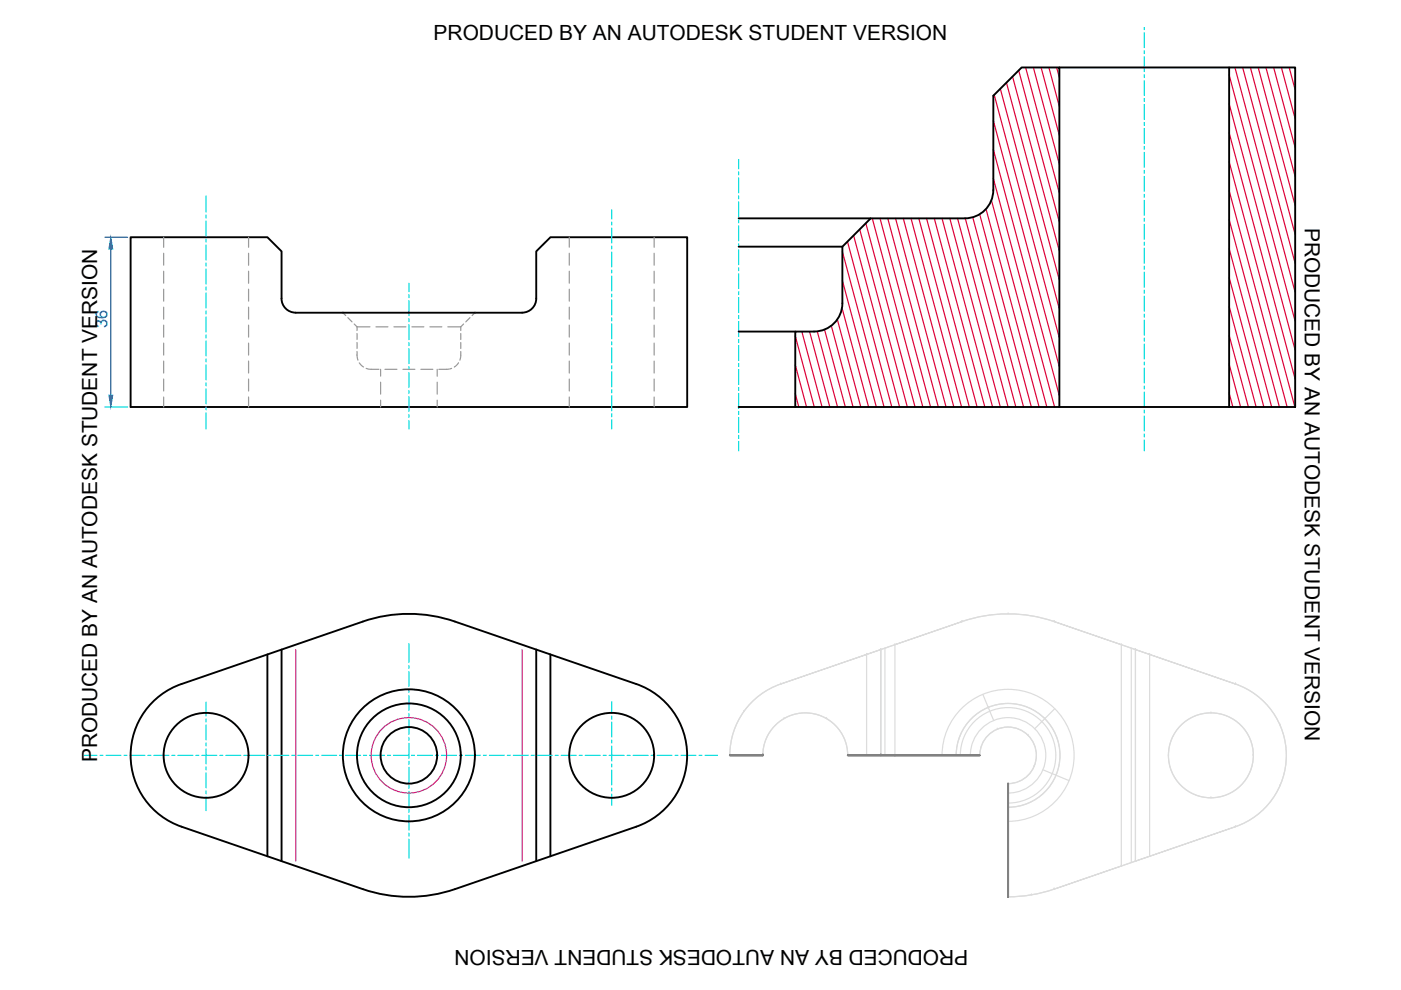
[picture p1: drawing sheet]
<svg xmlns="http://www.w3.org/2000/svg" width="297mm" height="210mm" viewBox="0 0 297 210" stroke-linecap="round" stroke-linejoin="round" font-family="sans-serif">
<!-- layer: result -->
<g fill="none" stroke="#000" stroke-width=".4">
<path d="M224.6 14.3h36M260.6 14.3h14v72h-14zM27.7 50.3h29l3 3v10a3 3 0 0 0 3 3h48a3 3 0 0 0 3-3v-10l3-3h29v36h-118zM156.6 46.3h28M156.6 52.3h22M156.6 70.3h12M172.6 70.3a6 6 0 0 0 6-6v-12l6-6h20a6 6 0 0 0 6-6v-20l6-6h8v72h-56v-16h4M156.6 86.3h12M224.6 86.3h36M56.7 138.8v42.8M59.7 137.7v44.9M113.7 137.7v44.9"/>
<path d="M116.7 138.8v42.8M32.5 148.7a15.8 15.8 0 0 1 6-3.7l38.4-13.2a30 30 0 0 1 19.6 0l38.4 13.2a16 16 0 0 1 10.8 15.1 16 16 0 0 1-10.8 15.2l-38.4 13.2a30 30 0 0 1-19.6 0l-38.4-13.2a16 16 0 0 1-6-26.6z"/>
<circle cx="43.7" cy="160.1" r="9"/>
<circle cx="86.7" cy="160.1" r="14"/>
<circle cx="86.7" cy="160.1" r="11"/>
<circle cx="86.7" cy="160.1" r="6"/>
<circle cx="129.7" cy="160.1" r="9"/>
</g>
<!-- layer: hidden -->
<g fill="none" stroke="#989898" stroke-width=".25">
<path d="M34.7 50.3v2.1M34.7 53.7v2.5M34.7 57.5v2.5M52.7 50.3v2.1M52.7 53.7v2.5M52.7 57.5v2.5M120.7 50.3v2.1M120.7 53.7v2.5M120.7 57.5v2.5M138.7 50.3v2.1M138.7 53.7v2.5M138.7 57.5v2.5"/>
<path d="M34.7 61.3v2.6M34.7 65.1v2.6M34.7 68.9v2.6M34.7 72.7v2.6M34.7 76.6v2.5M52.7 61.3v2.6M52.7 65.1v2.6M52.7 68.9v2.6M52.7 72.7v2.6M52.7 76.6v2.5M72.7 66.3l.6 .6M73.8 67.3l.8 .9"/>
<path d="M75.1 68.7l.6 .6M75.7 74.5l.2 1.9M75.7 69.3v.8M75.7 70.7v1.3M75.7 72.6v1.3M75.7 69.3h2.7M76.2 76.9l.9 .9M77.6 78.1l.8 .2h1.9M79.7 69.3h2.6M80.7 78.3v1.5M81.6 78.3h2.6M83.5 69.3h2.6"/>
<path d="M85.4 78.3h2.6M87.3 69.3h2.6M89.2 78.3h2.6M91.1 69.3h2.6M92.7 78.3v1.5M95 69.3h2.7M95.8 78.1l-.8 .2h-2M97.2 76.9l-.9 .9M97.7 74.5l-.2 1.9M97.7 69.3v.8M97.7 70.7v1.3M97.7 72.6v1.3"/>
<path d="M98.3 68.7l-.6 .6M99.6 67.3l-.9 .9M100.7 66.3l-.6 .6M120.7 61.3v2.6M120.7 65.1v2.6M120.7 68.9v2.6M120.7 72.7v2.6M120.7 76.6v2.5M138.7 61.3v2.6M138.7 65.1v2.6M138.7 68.9v2.6M138.7 72.7v2.6"/>
<path d="M138.7 76.6v2.5M34.7 80.4v2.5M34.7 84.2v2.1M52.7 80.4v2.5M52.7 84.2v2.1M80.7 81v2.6M80.7 84.8v1.5M92.7 81v2.6M92.7 84.8v1.5M120.7 80.4v2.5M120.7 84.2v2.1M138.7 80.4v2.5"/>
<path d="M138.7 84.2v2.1"/>
</g>
<!-- layer: axis -->
<g fill="none" stroke="#0dd" stroke-width=".25">
<path d="M242.6 5.8v.5M242.6 6.9v3.2M242.6 10.7v.7M242.6 12v3.2M242.6 15.8v.6M242.6 17.1v3.2M156.6 33.8v2M156.6 36.4v.7M156.6 37.7v3.2M242.6 20.9v.6M242.6 22.2v3.1M242.6 26v.6"/>
<path d="M242.6 27.2v3.2M242.6 31v.7M242.6 32.3v3.2M242.6 36.1v.7M242.6 37.4v3.2M43.7 41.6v3.4M43.7 45.6v.6M43.7 46.9v3.2M43.7 50.7v.6M43.7 52v3.1M43.7 55.8v.6M43.7 57v3.2"/>
<path d="M129.7 44.5v1.9M129.7 47.1v.6M129.7 48.4v3.1M129.7 52.2v.6M129.7 53.4v3.2M129.7 57.2v.7M129.7 58.5v3.2M156.6 41.5v.6M156.6 42.8v3.2M156.6 46.6v.6M156.6 47.9v3.1M156.6 51.7v.6"/>
<path d="M156.6 52.9v3.2M156.6 56.8v.6M156.6 58v3.2M242.6 41.2v.6M242.6 42.5v3.2M242.6 46.3v.6M242.6 47.6v3.1M242.6 51.4v.6M242.6 52.6v3.2M242.6 56.4v.7M242.6 57.7v3.2M43.7 60.9v.6"/>
<path d="M43.7 62.1v3.2M43.7 65.9v.7M43.7 67.2v3.2M43.7 71v.6M43.7 72.3v3.2M43.7 76.1v.6M43.7 77.4v3.1M86.7 60.1v1.7M86.7 62.5v.6M86.7 63.8v3.1M86.7 67.6v.6M86.7 68.8v3.2"/>
<path d="M86.7 72.6v.7M86.7 73.9v3.2M86.7 77.7v.7M86.7 79v3.2M129.7 62.3v.7M129.7 63.6v3.2M129.7 67.4v.6M129.7 68.7v3.1M129.7 72.5v.6M129.7 73.8v3.1M129.7 77.6v.6M129.7 78.8v3.2"/>
<path d="M156.6 61.8v.7M156.6 63.1v3.2M156.6 66.9v.6M156.6 68.2v3.2M156.6 72v.6M156.6 73.3v3.1M156.6 77.1v.6M156.6 78.3v3.2M242.6 61.5v.7M242.6 62.8v3.2M242.6 66.6v.6M242.6 67.9v3.2"/>
<path d="M242.6 71.7v.6M242.6 73v3.1M242.6 76.8v.6M242.6 78v3.2M43.7 81.2v.6M43.7 82.4v3.2M43.7 86.3v.6M43.7 87.5v3.4M86.7 82.8v.6M86.7 84.1v3.1M86.7 87.9v.6M86.7 89.2v1.7"/>
<path d="M129.7 82.6v.7M129.7 83.9v3.2M129.7 87.7v.7M129.7 89v1.9M156.6 82.2v.6M156.6 83.4v3.2M156.6 87.2v.7M156.6 88.5v3.2M156.6 92.3v.6M156.6 93.6v2M242.6 81.8v.7M242.6 83.1v3.2"/>
<path d="M242.6 86.9v.7M242.6 88.2v3.2M242.6 92v.6M242.6 93.3v2.3M86.7 136.4v4.1M43.7 148.9v2.9M43.7 152.4v.7M43.7 153.7v3.2M43.7 157.5v.6M43.7 158.8v3.2M86.7 141.1v.6M86.7 142.4v3.1"/>
<path d="M86.7 146.2v.6M86.7 147.5v3.1M86.7 151.3v.6M86.7 152.5v3.2M86.7 156.3v.7M86.7 157.6v3.2M129.7 148.8v2.4M129.7 151.8v.7M129.7 153.1v3.2M129.7 156.9v.7M129.7 158.2v3.2M17.9 160.2h2.7"/>
<path d="M21.2 160.2h.6M22.5 160.2h3.2M26.3 160.2h.6M27.6 160.2h3.1M31.4 160.2h.6M32.6 160.2h3.2M36.4 160.2h.7M37.7 160.2h3.2M41.5 160.2h.7M42.8 160.2h3.2M43.7 162.6v.6M43.7 163.9v3.1"/>
<path d="M43.7 167.7v.6M43.7 168.9v3M46.6 160.2h.6M47.9 160.2h3.2M51.7 160.2h.6M53 160.2h3.1M56.8 160.2h.6M58 160.2h3.2M61.8 160.2h.7M63.1 160.2h3.2M66.9 160.2h.7M68.2 160.2h3.2"/>
<path d="M72 160.2h.6M73.3 160.2h3.2M77.1 160.2h.6M78.4 160.2h3.1M82.2 160.2h.6M83.4 160.2h3.2M86.7 161.4v.7M86.7 162.7v3.2M86.7 166.5v.6M86.7 167.8v3.1M86.7 171.6v.6M86.7 172.9v3.1"/>
<path d="M86.7 176.7v.6M86.7 177.9v4.1M87.2 160.2h.7M88.5 160.2h3.2M92.3 160.2h.7M93.6 160.2h3.2M97.4 160.2h.6M98.7 160.2h3.2M102.5 160.2h.6M103.8 160.2h3.1M107.6 160.2h.6M108.8 160.2h3.2"/>
<path d="M112.6 160.2h.7M113.9 160.2h3.2M117.7 160.2h.7M119 160.2h3.2M122.8 160.2h.6M124.1 160.2h3.2M127.9 160.2h.6M129.2 160.2h3.1M129.7 162v.6M129.7 163.3v3.1M129.7 167.1v.6M129.7 168.3v2.5"/>
<path d="M133 160.2h.6M134.2 160.2h3.2M138 160.2h.7M139.3 160.2h3.2M143.1 160.2h.7M144.4 160.2h3.2M148.2 160.2h.6M149.5 160.2h2.6"/>
</g>
<!-- layer: face touch -->
<g fill="none" stroke="#a500dd" stroke-width=".25">
<path d="M62.7 137.7v44.9M110.7 137.7v44.9"/>
<circle cx="86.7" cy="160.1" r="8"/>
</g>
<!-- layer: hatch -->
<g fill="none" stroke="#dd0037" stroke-width=".25">
<path d="M212.1 18.8l12.5 46.7M213.4 17.5l11.2 41.9M214.7 16.2l9.9 37.1M216 14.9l8.6 32.2M217.5 14.3l7.1 26.7M219.1 14.3l5.5 20.6M220.7 14.3l3.9 14.4M222.4 14.3l2.2 8.3M224 14.3l.6 2.2M260.6 15.9l14 52.2M261.8 14.3l12.8 47.7M263.5 14.3l11.1 41.6"/>
<path d="M265.1 14.3l9.5 35.4M266.8 14.3l7.8 29.3M268.4 14.3l6.2 23.2M270 14.3l4.6 17M271.7 14.3l2.9 10.9M273.3 14.3l1.3 4.8M210.6 25.6l14 52.2M210.6 31.7l14 52.2M210.6 37.8l13 48.5M210.8 20.1l13.8 51.6M260.6 22l14 52.3M260.6 28.1l14 52.3"/>
<path d="M260.6 34.3l13.9 52M178.6 53.3l8.8 33M178.6 59.5l7.2 26.8M179.7 51.2l9.4 35.1M181 49.9l9.7 36.4M182.3 48.6l10.1 37.7M183.6 47.3l10.4 39M184.9 46.3l10.8 40M186.6 46.3l10.7 40M188.2 46.3l10.7 40M189.9 46.3l10.7 40M191.5 46.3l10.7 40"/>
<path d="M193.2 46.3l10.7 40M194.8 46.3l10.7 40M196.4 46.3l10.8 40M198.1 46.3l10.7 40M199.7 46.3l10.7 40M201.4 46.3l10.7 40M203 46.3l10.7 40M204.7 46.3l10.7 40M206.2 46.1l10.8 40.2M207.7 45.4l11 40.9M209.1 44.3l11.2 42M210.2 42.5l11.8 43.8"/>
<path d="M260.6 40.4l12.3 45.9M260.6 46.5l10.7 39.8M260.6 52.7l9 33.6M260.6 58.8l7.4 27.5M168.6 71.2l4 15.1M168.6 77.4l2.4 8.9M170 70.3l4.3 16M171.6 70.3l4.3 16M173.3 70.3l4.3 16M174.8 69.9l4.4 16.4M176.3 69.1l4.6 17.2M177.5 67.7l5 18.6"/>
<path d="M178.5 65.3l5.7 21M260.6 64.9l5.7 21.4M260.6 71.1l4.1 15.2M260.6 77.2l2.4 9.1M168.6 83.5l.8 2.8M260.6 83.4l.8 2.9M155.5 160.2h-.8h2.4M155.7 160.2h6h-7h7h-1M157.4 160.2h4.3h-2.7M158.8 160.2h-4.1h5.7M180.2 160.2h-.5h2.1M180.4 160.2h6.3h-7h6.4"/>
<path d="M182 160.2h25.7M183.4 160.2h-3.7h5.1M213.7 178.2v-12v14M213.7 177.8v12.4v-10.5M213.7 166.2v1.7M213.7 168.1v22.1M213.7 181.7v8.5v-6.6M213.7 185.5v4.7v-2.7"/>
</g>
<!-- layer: solid -->
<g fill="none" stroke="#dcdcdc" stroke-width=".25">
<path d="M183.7 138.8h.1M183.7 138.8v21.4M186.7 137.7h.1M187.6 137.4v22.8M189.7 136.7l14.3-4.9-38.5 13.2 21.2-7.3v22.5v-22.5M189.7 136.7l-3 1M189.7 136.7v23.5h10M189.7 136.7h.1M204 131.8a30 30 0 0 1 19.5 0M204 131.8h.1M213.7 130.2h.1M223.5 131.8h.1"/>
<path d="M237.7 136.7l3 1M237.7 136.7h.1M239.9 137.4v45.5M240.7 137.7v44.9v-44.9M240.7 137.7l21.2 7.3-38.4-13.2 14.2 4.9v46.9M240.7 137.7h.1M243.7 138.8h.1M243.7 138.8v42.8M157.7 150.9h.1M165.5 145a16 16 0 0 0-10.8 15.1M165.5 145h.1M166.2 152.4h.1"/>
<path d="M175.2 152.4h.1M208.4 147.2l1.1 2.8M209.5 150h.1M209.5 150l1.2 2.8M211.4 154.6h.1M218 155.9h.1M221.5 152.4h.1M221.5 152.4l-2.1 2.1M223.6 150.3l-2.1 2.1M256.7 151.2h.1M261.9 145a16 16 0 0 1 10.8 15.1 16 16 0 0 1-10.8 15.2M261.9 145h.1"/>
<path d="M271.4 153.7h.1M154.7 160.2h.1M154.7 160.2h7M161.7 160.1a9 9 0 0 1 9-9 9 9 0 0 1 9 9M161.7 160.2h.1M179.7 160.2h.1M183.7 160.2h-4h28M183.7 160.2h.1M183.7 160.2h3M186.7 160.2h3M186.7 160.2h.1M189.7 160.2h.1"/>
<path d="M199.7 160.2h.1M199.7 160.2h3M199.7 160.1a14 14 0 0 1 14-13.9 14 14 0 0 1 14 13.9 14 14 0 0 1-14 14M202.7 160.1a11 11 0 0 1 11-11 11 11 0 0 1 11 11 11 11 0 0 1-11 11.1M202.7 160.2h.1M202.7 160.2h3M203.6 160.1a10.1 10.1 0 0 1 10.1-10.1 10.1 10.1 0 0 1 10.2 10.1 10.1 10.1 0 0 1-10.2 10.2M205.7 160.2h.1M205.7 160.2h2M205.7 160.1a8 8 0 0 1 8-7.9 8 8 0 0 1 8 7.9 8 8 0 0 1-8 8M207.7 160.2h.1M207.7 160.1a6 6 0 0 1 6-5.9 6 6 0 0 1 6 5.9 6 6 0 0 1-6 6"/>
<path d="M213.7 166.2h.1M213.7 171.2h.1M213.7 168.2v3M213.7 168.2h.1M213.7 174.2h.1M213.7 166.2v24M219.3 162.5h.1M221.1 163.2l2.8 1.2M223.9 164.4h.1M223.9 164.4l2.8 1.1M247.7 160.2h.1M256.7 169.1h.1"/>
<path d="M261.9 175.3h.1M265.7 160.2h.1M271.4 166.6h.1M213.7 190.2h.1M218.7 189.7h.1M223.5 188.5a30 30 0 0 1-9.8 1.6M223.5 188.5h.1M237.7 183.6h.1M240.7 182.6l21.2-7.3-38.4 13.2 14.2-4.9M240.7 182.6l-3 1M240.7 182.6h.1M243.7 181.6h.1"/>
<circle cx="256.7" cy="160.1" r="9"/>
</g>
<!-- layer: section border -->
<path d="M179.7 160.2h28zM213.7 166.2v24z" fill="none" stroke="#808080" stroke-width=".4"/>
<circle cx="186.7" cy="160.2" r=".2" fill="#808080"/>
<path d="M154.7 160.2h7z" fill="none" stroke="#808080" stroke-width=".4"/>
<circle cx="161.7" cy="160.2" r=".2" fill="#808080"/>
<!-- layer: dimension -->
<path d="M22.2 50.3h4.9M23.5 52.8v31M22.2 86.3h4.9" fill="none" stroke="#006edd" stroke-width=".25"/>
<g fill="#006edd" stroke="#006edd" stroke-width=".21">
<path d="M23.1 83.8h.8l-.4 2.5z"/>
<path d="M23.5 50.3l.4 2.5h-.8z"/>
</g>
<g font-size="4.4">
<text x="91.9" y="8.5">PRODUCED BY AN AUTODESK STUDENT VERSION</text>
<text x="276.6" y="48.3" transform="rotate(90 276.6 48.3)">PRODUCED BY AN AUTODESK STUDENT VERSION</text>
<text x="20.6" y="161.7" transform="rotate(-90 20.6 161.7)">PRODUCED BY AN AUTODESK STUDENT VERSION</text>
<text x="205.3" y="201.5" transform="rotate(180 205.3 201.5)">PRODUCED BY AN AUTODESK STUDENT VERSION</text>
</g>
<text font-size="3.5" fill="#006edd" x="22.8" y="69.5" transform="rotate(-90 22.8 69.5)">36</text>
</svg>
